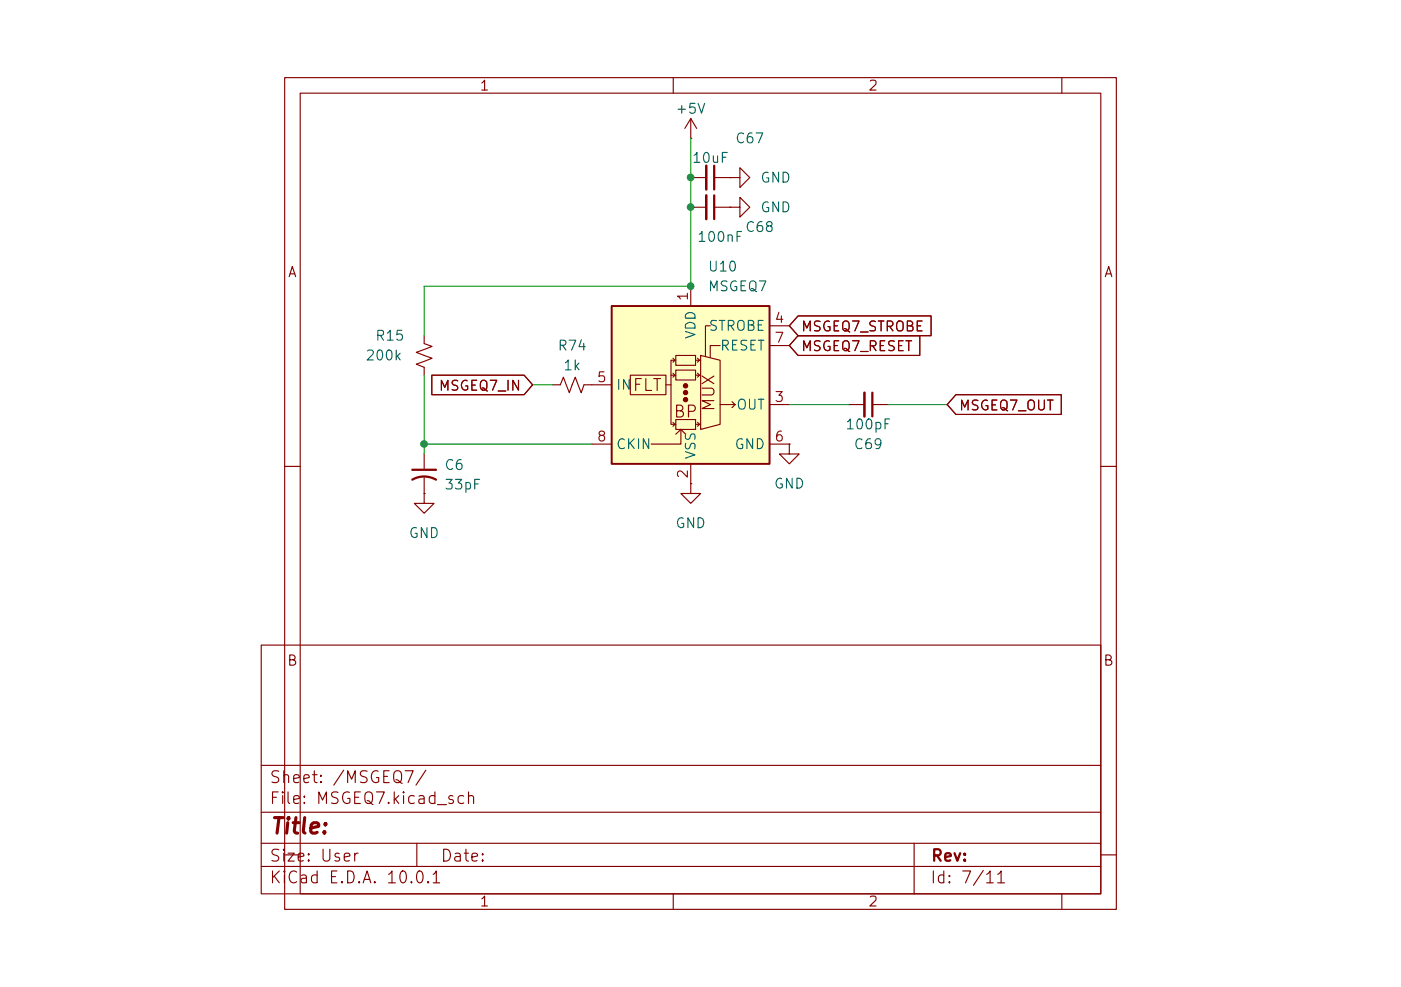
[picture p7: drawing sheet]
(kicad_sch
 (version 20260306)
 (generator "eeschema")
 (generator_version "10.0")
 (paper "User" 127 127)
 (lib_symbols
  (symbol "Audio:MSGEQ7" (exclude_from_sim no) (in_bom yes) (on_board yes)
   (in_pos_files yes)
   (duplicate_pin_numbers_are_jumpers no)
   (property "Reference" "U" (at -2.54 13.97 0) (show_name no) (do_not_autoplace no) (effects (font (size 1.27 1.27)) (justify right)))
   (property "Value" "MSGEQ7" (at -2.54 11.43 0) (show_name no) (do_not_autoplace no) (effects (font (size 1.27 1.27)) (justify right)))
   (property "Footprint" "" (at 0 0 0) (show_name no) (do_not_autoplace no) (hide yes) (effects (font (size 1.27 1.27))))
   (property "Datasheet" "http://mix-sig.com/images/datasheets/MSGEQ7.pdf" (at 0 0 0) (show_name no) (do_not_autoplace no) (hide yes) (effects (font (size 1.27 1.27))))
   (property "Description" "Seven Band Graphic Equalizer, DIP-8/SOIC-8" (at 0 0 0) (show_name no) (do_not_autoplace no) (hide yes) (effects (font (size 1.27 1.27))))
   (symbol "MSGEQ7_0_0"
    (polyline (pts (xy -5.08 -7.62) (xy -1.27 -7.62) (xy -1.27 -5.715)) (stroke (width 0) (type default)) (fill (type none)))
    (polyline (pts (xy -1.905 -6.35) (xy -1.27 -5.715) (xy -0.635 -6.35)) (stroke (width 0) (type default)) (fill (type none)))
    (polyline (pts (xy 2.54 7.62) (xy 1.905 7.62) (xy 1.905 3.683)) (stroke (width 0) (type default)) (fill (type none)))
    (polyline (pts (xy 3.81 5.08) (xy 2.54 5.08) (xy 2.54 3.556)) (stroke (width 0) (type default)) (fill (type none)))
    (text "FLT" (at -5.588 0 0) (effects (font (size 1.524 1.524))))
    (text "BP" (at -0.635 -3.429 0) (effects (font (size 1.524 1.524))))
    (text "MUX" (at 2.286 -1.016 900) (effects (font (size 1.524 1.524)))))
   (symbol "MSGEQ7_0_1"
    (polyline (pts (xy -3.175 0) (xy -2.54 0)) (stroke (width 0) (type default)) (fill (type none)))
    (rectangle (start -3.175 -1.27) (end -7.747 1.27) (stroke (width 0) (type default)) (fill (type none)))
    (polyline (pts (xy -2.54 1.27) (xy -1.905 1.27)) (stroke (width 0) (type default)) (fill (type none)))
    (polyline (pts (xy -2.286 3.429) (xy -2.032 3.175) (xy -2.286 2.921)) (stroke (width 0) (type default)) (fill (type none)))
    (polyline (pts (xy -2.286 1.524) (xy -2.032 1.27) (xy -2.286 1.016)) (stroke (width 0) (type default)) (fill (type none)))
    (polyline (pts (xy -2.286 -4.826) (xy -2.032 -5.08) (xy -2.286 -5.334)) (stroke (width 0) (type default)) (fill (type none)))
    (polyline (pts (xy -1.905 3.175) (xy -2.54 3.175) (xy -2.54 -5.08) (xy -1.905 -5.08)) (stroke (width 0) (type default)) (fill (type none)))
    (rectangle (start -1.905 1.905) (end 0.635 0.635) (stroke (width 0) (type default)) (fill (type none)))
    (rectangle (start -1.905 -4.445) (end 0.635 -5.715) (stroke (width 0) (type default)) (fill (type none)))
    (circle (center -0.635 -0.127) (radius 0.254) (stroke (width 0) (type default)) (fill (type outline)))
    (circle (center -0.635 -1.016) (radius 0.254) (stroke (width 0) (type default)) (fill (type outline)))
    (circle (center -0.635 -1.905) (radius 0.254) (stroke (width 0) (type default)) (fill (type outline)))
    (polyline (pts (xy 0.635 3.175) (xy 1.27 3.175)) (stroke (width 0) (type default)) (fill (type none)))
    (rectangle (start 0.635 2.54) (end -1.905 3.81) (stroke (width 0) (type default)) (fill (type none)))
    (polyline (pts (xy 0.635 1.27) (xy 1.27 1.27)) (stroke (width 0) (type default)) (fill (type none)))
    (polyline (pts (xy 0.635 -5.08) (xy 1.27 -5.08)) (stroke (width 0) (type default)) (fill (type none)))
    (polyline (pts (xy 0.889 3.429) (xy 1.143 3.175) (xy 0.889 2.921)) (stroke (width 0) (type default)) (fill (type none)))
    (polyline (pts (xy 0.889 1.524) (xy 1.143 1.27) (xy 0.889 1.016)) (stroke (width 0) (type default)) (fill (type none)))
    (polyline (pts (xy 0.889 -4.826) (xy 1.143 -5.08) (xy 0.889 -5.334)) (stroke (width 0) (type default)) (fill (type none)))
    (polyline (pts (xy 1.27 3.81) (xy 1.27 -5.715) (xy 3.81 -5.08) (xy 3.81 3.175) (xy 1.27 3.81)) (stroke (width 0) (type default)) (fill (type none)))
    (polyline (pts (xy 3.81 -2.54) (xy 5.715 -2.54)) (stroke (width 0) (type default)) (fill (type none)))
    (polyline (pts (xy 5.715 -2.54) (xy 5.334 -2.159)) (stroke (width 0) (type default)) (fill (type none)))
    (polyline (pts (xy 5.715 -2.54) (xy 5.334 -2.921)) (stroke (width 0) (type default)) (fill (type none)))
    (rectangle (start 10.16 10.16) (end -10.16 -10.16) (stroke (width 0.254) (type default)) (fill (type background))))
   (symbol "MSGEQ7_1_1"
    (pin power_in line (at 0 12.7 270) (length 2.54) (name "VDD" (effects (font (size 1.27 1.27)))) (number "1" (effects (font (size 1.27 1.27)))))
    (pin power_in line (at 0 -12.7 90) (length 2.54) (name "VSS" (effects (font (size 1.27 1.27)))) (number "2" (effects (font (size 1.27 1.27)))))
    (pin output line (at 12.7 -2.54 180) (length 2.54) (name "OUT" (effects (font (size 1.27 1.27)))) (number "3" (effects (font (size 1.27 1.27)))))
    (pin input line (at 12.7 7.62 180) (length 2.54) (name "STROBE" (effects (font (size 1.27 1.27)))) (number "4" (effects (font (size 1.27 1.27)))))
    (pin input line (at -12.7 0 0) (length 2.54) (name "IN" (effects (font (size 1.27 1.27)))) (number "5" (effects (font (size 1.27 1.27)))))
    (pin power_out line (at 12.7 -7.62 180) (length 2.54) (name "GND" (effects (font (size 1.27 1.27)))) (number "6" (effects (font (size 1.27 1.27)))))
    (pin input line (at 12.7 5.08 180) (length 2.54) (name "RESET" (effects (font (size 1.27 1.27)))) (number "7" (effects (font (size 1.27 1.27)))))
    (pin input line (at -12.7 -7.62 0) (length 2.54) (name "CKIN" (effects (font (size 1.27 1.27)))) (number "8" (effects (font (size 1.27 1.27))))))
   (embedded_fonts no))
  (symbol "Device:C_Small"
   (pin_numbers (hide yes))
   (pin_names
    (offset 0.254) (hide yes)) (exclude_from_sim no) (in_bom yes) (on_board yes)
   (in_pos_files yes)
   (duplicate_pin_numbers_are_jumpers no)
   (property "Reference" "C" (at 0.254 1.778 0) (show_name no) (do_not_autoplace no) (effects (font (size 1.27 1.27)) (justify left)))
   (property "Value" "C_Small" (at 0.254 -2.032 0) (show_name no) (do_not_autoplace no) (effects (font (size 1.27 1.27)) (justify left)))
   (property "Footprint" "" (at 0 0 0) (show_name no) (do_not_autoplace no) (hide yes) (effects (font (size 1.27 1.27))))
   (property "Datasheet" "" (at 0 0 0) (show_name no) (do_not_autoplace no) (hide yes) (effects (font (size 1.27 1.27))))
   (property "Description" "Unpolarized capacitor, small symbol" (at 0 0 0) (show_name no) (do_not_autoplace no) (hide yes) (effects (font (size 1.27 1.27))))
   (symbol "C_Small_0_1"
    (polyline (pts (xy -1.524 0.508) (xy 1.524 0.508)) (stroke (width 0.3048) (type default)) (fill (type none)))
    (polyline (pts (xy -1.524 -0.508) (xy 1.524 -0.508)) (stroke (width 0.3302) (type default)) (fill (type none))))
   (symbol "C_Small_1_1"
    (pin passive line (at 0 2.54 270) (length 2.032) (name "" (effects (font (size 1.27 1.27)))) (number "1" (effects (font (size 1.27 1.27)))))
    (pin passive line (at 0 -2.54 90) (length 2.032) (name "" (effects (font (size 1.27 1.27)))) (number "2" (effects (font (size 1.27 1.27))))))
   (embedded_fonts no))
  (symbol "Device:C_Small_US"
   (pin_numbers (hide yes))
   (pin_names
    (offset 0.254) (hide yes)) (exclude_from_sim no) (in_bom yes) (on_board yes)
   (in_pos_files yes)
   (duplicate_pin_numbers_are_jumpers no)
   (property "Reference" "C" (at 0.254 1.778 0) (show_name no) (do_not_autoplace no) (effects (font (size 1.27 1.27)) (justify left)))
   (property "Value" "C_Small_US" (at 0.254 -2.032 0) (show_name no) (do_not_autoplace no) (effects (font (size 1.27 1.27)) (justify left)))
   (property "Footprint" "" (at 0 0 0) (show_name no) (do_not_autoplace no) (hide yes) (effects (font (size 1.27 1.27))))
   (property "Datasheet" "" (at 0 0 0) (show_name no) (do_not_autoplace no) (hide yes) (effects (font (size 1.27 1.27))))
   (property "Description" "capacitor, small US symbol" (at 0 0 0) (show_name no) (do_not_autoplace no) (hide yes) (effects (font (size 1.27 1.27))))
   (symbol "C_Small_US_0_1"
    (polyline (pts (xy -1.524 0.508) (xy 1.524 0.508)) (stroke (width 0.3048) (type default)) (fill (type none)))
    (arc (start -1.524 -0.762) (mid 0 -0.3734) (end 1.524 -0.762) (stroke (width 0.3048) (type default)) (fill (type none))))
   (symbol "C_Small_US_1_1"
    (pin passive line (at 0 2.54 270) (length 2.032) (name "" (effects (font (size 1.27 1.27)))) (number "1" (effects (font (size 1.27 1.27)))))
    (pin passive line (at 0 -2.54 90) (length 2.032) (name "" (effects (font (size 1.27 1.27)))) (number "2" (effects (font (size 1.27 1.27))))))
   (embedded_fonts no))
  (symbol "Device:R_Small_US"
   (pin_numbers (hide yes))
   (pin_names
    (offset 0.254) (hide yes)) (exclude_from_sim no) (in_bom yes) (on_board yes)
   (in_pos_files yes)
   (duplicate_pin_numbers_are_jumpers no)
   (property "Reference" "R" (at 0.762 0.508 0) (show_name no) (do_not_autoplace no) (effects (font (size 1.27 1.27)) (justify left)))
   (property "Value" "R_Small_US" (at 0.762 -1.016 0) (show_name no) (do_not_autoplace no) (effects (font (size 1.27 1.27)) (justify left)))
   (property "Footprint" "" (at 0 0 0) (show_name no) (do_not_autoplace no) (hide yes) (effects (font (size 1.27 1.27))))
   (property "Datasheet" "" (at 0 0 0) (show_name no) (do_not_autoplace no) (hide yes) (effects (font (size 1.27 1.27))))
   (property "Description" "Resistor, small US symbol" (at 0 0 0) (show_name no) (do_not_autoplace no) (hide yes) (effects (font (size 1.27 1.27))))
   (symbol "R_Small_US_1_1"
    (polyline (pts (xy 0 1.524) (xy 1.016 1.143) (xy 0 0.762) (xy -1.016 0.381) (xy 0 0)) (stroke (width 0) (type default)) (fill (type none)))
    (polyline (pts (xy 0 0) (xy 1.016 -0.381) (xy 0 -0.762) (xy -1.016 -1.143) (xy 0 -1.524)) (stroke (width 0) (type default)) (fill (type none)))
    (pin passive line (at 0 2.54 270) (length 1.016) (name "" (effects (font (size 1.27 1.27)))) (number "1" (effects (font (size 1.27 1.27)))))
    (pin passive line (at 0 -2.54 90) (length 1.016) (name "" (effects (font (size 1.27 1.27)))) (number "2" (effects (font (size 1.27 1.27))))))
   (embedded_fonts no))
  (symbol "power:GND"
   (power global)
   (pin_numbers (hide yes))
   (pin_names
    (offset 0) (hide yes)) (exclude_from_sim no) (in_bom yes) (on_board yes)
   (in_pos_files yes)
   (duplicate_pin_numbers_are_jumpers no)
   (property "Reference" "#PWR" (at 0 -6.35 0) (show_name no) (do_not_autoplace no) (hide yes) (effects (font (size 1.27 1.27))))
   (property "Value" "GND" (at 0 -3.81 0) (show_name no) (do_not_autoplace no) (effects (font (size 1.27 1.27))))
   (property "Footprint" "" (at 0 0 0) (show_name no) (do_not_autoplace no) (hide yes) (effects (font (size 1.27 1.27))))
   (property "Datasheet" "" (at 0 0 0) (show_name no) (do_not_autoplace no) (hide yes) (effects (font (size 1.27 1.27))))
   (property "Description" "Power symbol creates a global label with name \"GND\" , ground" (at 0 0 0) (show_name no) (do_not_autoplace no) (hide yes) (effects (font (size 1.27 1.27))))
   (symbol "GND_0_1"
    (polyline (pts (xy 0 0) (xy 0 -1.27) (xy 1.27 -1.27) (xy 0 -2.54) (xy -1.27 -1.27) (xy 0 -1.27)) (stroke (width 0) (type default)) (fill (type none))))
   (symbol "GND_1_1"
    (pin power_in line (at 0 0 270) (length 0) (name "" (effects (font (size 1.27 1.27)))) (number "1" (effects (font (size 1.27 1.27))))))
   (embedded_fonts no))
  (symbol "power:VDC"
   (power global)
   (pin_numbers (hide yes))
   (pin_names
    (offset 0) (hide yes)) (exclude_from_sim no) (in_bom yes) (on_board yes)
   (in_pos_files yes)
   (duplicate_pin_numbers_are_jumpers no)
   (property "Reference" "#PWR" (at 0 -3.81 0) (show_name no) (do_not_autoplace no) (hide yes) (effects (font (size 1.27 1.27))))
   (property "Value" "VDC" (at 0 3.556 0) (show_name no) (do_not_autoplace no) (effects (font (size 1.27 1.27))))
   (property "Footprint" "" (at 0 0 0) (show_name no) (do_not_autoplace no) (hide yes) (effects (font (size 1.27 1.27))))
   (property "Datasheet" "" (at 0 0 0) (show_name no) (do_not_autoplace no) (hide yes) (effects (font (size 1.27 1.27))))
   (property "Description" "Power symbol creates a global label with name \"VDC\"" (at 0 0 0) (show_name no) (do_not_autoplace no) (hide yes) (effects (font (size 1.27 1.27))))
   (symbol "VDC_0_1"
    (polyline (pts (xy -0.762 1.27) (xy 0 2.54)) (stroke (width 0) (type default)) (fill (type none)))
    (polyline (pts (xy 0 2.54) (xy 0.762 1.27)) (stroke (width 0) (type default)) (fill (type none)))
    (polyline (pts (xy 0 0) (xy 0 2.54)) (stroke (width 0) (type default)) (fill (type none))))
   (symbol "VDC_1_1"
    (pin power_in line (at 0 0 90) (length 0) (name "" (effects (font (size 1.27 1.27)))) (number "1" (effects (font (size 1.27 1.27))))))
   (embedded_fonts no)))
 (junction
  (at 62.23 36.83)
  (diameter 0)
  (color 0 0 0 0))
 (junction
  (at 62.23 22.86)
  (diameter 0)
  (color 0 0 0 0))
 (junction
  (at 27.94 57.15)
  (diameter 0)
  (color 0 0 0 0))
 (junction
  (at 62.23 26.67)
  (diameter 0)
  (color 0 0 0 0))
 (wire
  (pts (xy 62.23 26.67) (xy 62.23 36.83))
  (stroke (width 0) (type default)))
 (wire
  (pts (xy 27.94 57.15) (xy 49.53 57.15))
  (stroke (width 0) (type default)))
 (wire
  (pts (xy 27.94 57.15) (xy 27.94 58.42))
  (stroke (width 0) (type default)))
 (wire
  (pts (xy 82.55 52.07) (xy 74.93 52.07))
  (stroke (width 0) (type default)))
 (wire
  (pts (xy 41.91 49.53) (xy 44.45 49.53))
  (stroke (width 0) (type default)))
 (wire
  (pts (xy 62.23 36.83) (xy 27.94 36.83))
  (stroke (width 0) (type default)))
 (wire
  (pts (xy 95.25 52.07) (xy 87.63 52.07))
  (stroke (width 0) (type default)))
 (wire
  (pts (xy 27.94 36.83) (xy 27.94 43.18))
  (stroke (width 0) (type default)))
 (wire
  (pts (xy 27.94 48.26) (xy 27.94 57.15))
  (stroke (width 0) (type default)))
 (wire
  (pts (xy 62.23 22.86) (xy 62.23 26.67))
  (stroke (width 0) (type default)))
 (wire
  (pts (xy 62.23 17.78) (xy 62.23 22.86))
  (stroke (width 0) (type default)))
 (global_label "MSGEQ7_IN"
  (shape input)
  (at 41.91 49.53 180)
  (fields_autoplaced yes)
  (effects (font (size 1.27 1.27)) (justify right))
  (property "Intersheetrefs" "${INTERSHEET_REFS}" (at 28.402 49.53 0) (hide yes) (show_name no) (do_not_autoplace no) (effects (font (size 1.27 1.27)) (justify right))))
 (global_label "MSGEQ7_STROBE"
  (shape input)
  (at 74.93 41.91 0)
  (fields_autoplaced yes)
  (effects (font (size 1.27 1.27)) (justify left))
  (property "Intersheetrefs" "${INTERSHEET_REFS}" (at 93.6993 41.91 0) (hide yes) (show_name no) (do_not_autoplace no) (effects (font (size 1.27 1.27)) (justify left))))
 (global_label "MSGEQ7_OUT"
  (shape input)
  (at 95.25 52.07 0)
  (fields_autoplaced yes)
  (effects (font (size 1.27 1.27)) (justify left))
  (property "Intersheetrefs" "${INTERSHEET_REFS}" (at 110.4513 52.07 0) (hide yes) (show_name no) (do_not_autoplace no) (effects (font (size 1.27 1.27)) (justify left))))
 (global_label "MSGEQ7_RESET"
  (shape input)
  (at 74.93 44.45 0)
  (fields_autoplaced yes)
  (effects (font (size 1.27 1.27)) (justify left))
  (property "Intersheetrefs" "${INTERSHEET_REFS}" (at 92.2478 44.45 0) (hide yes) (show_name no) (do_not_autoplace no) (effects (font (size 1.27 1.27)) (justify left))))
 (symbol
  (lib_id "power:GND")
  (at 67.31 26.67 90)
  (unit 1)
  (body_style 1)
  (exclude_from_sim no)
  (in_bom yes)
  (on_board yes)
  (in_pos_files yes)
  (dnp no)
  (fields_autoplaced yes)
  (property "Reference" "#PWR0117" (at 73.66 26.67 0) (hide yes) (show_name no) (do_not_autoplace no) (effects (font (size 1.27 1.27))))
  (property "Value" "GND" (at 71.12 26.6699 90) (show_name no) (do_not_autoplace no) (effects (font (size 1.27 1.27)) (justify right)))
  (property "Footprint" "" (at 67.31 26.67 0) (hide yes) (show_name no) (do_not_autoplace no) (effects (font (size 1.27 1.27))))
  (property "Datasheet" "" (at 67.31 26.67 0) (hide yes) (show_name no) (do_not_autoplace no) (effects (font (size 1.27 1.27))))
  (property "Description" "Power symbol creates a global label with name \"GND\" , ground" (at 67.31 26.67 0) (hide yes) (show_name no) (do_not_autoplace no) (effects (font (size 1.27 1.27))))
  (pin "1"))
 (symbol
  (lib_id "power:VDC")
  (at 62.23 17.78 0)
  (unit 1)
  (body_style 1)
  (exclude_from_sim no)
  (in_bom yes)
  (on_board yes)
  (in_pos_files yes)
  (dnp no)
  (property "Reference" "#PWR083" (at 62.23 21.59 0) (hide yes) (show_name no) (do_not_autoplace no) (effects (font (size 1.27 1.27))))
  (property "Value" "+5V" (at 62.23 13.97 0) (show_name no) (do_not_autoplace no) (effects (font (size 1.27 1.27))))
  (property "Footprint" "" (at 62.23 17.78 0) (hide yes) (show_name no) (do_not_autoplace no) (effects (font (size 1.27 1.27))))
  (property "Datasheet" "" (at 62.23 17.78 0) (hide yes) (show_name no) (do_not_autoplace no) (effects (font (size 1.27 1.27))))
  (property "Description" "Power symbol creates a global label with name \"VDC\"" (at 62.23 17.78 0) (hide yes) (show_name no) (do_not_autoplace no) (effects (font (size 1.27 1.27))))
  (pin "1"))
 (symbol
  (lib_id "Device:C_Small")
  (at 85.09 52.07 270)
  (unit 1)
  (body_style 1)
  (exclude_from_sim no)
  (in_bom yes)
  (on_board yes)
  (in_pos_files yes)
  (dnp no)
  (property "Reference" "C69" (at 85.09 57.15 90) (show_name no) (do_not_autoplace no) (effects (font (size 1.27 1.27))))
  (property "Value" "100pF" (at 85.09 54.61 90) (show_name no) (do_not_autoplace no) (effects (font (size 1.27 1.27))))
  (property "Footprint" "" (at 85.09 52.07 0) (hide yes) (show_name no) (do_not_autoplace no) (effects (font (size 1.27 1.27))))
  (property "Datasheet" "" (at 85.09 52.07 0) (hide yes) (show_name no) (do_not_autoplace no) (effects (font (size 1.27 1.27))))
  (property "Description" "Unpolarized capacitor, small symbol" (at 85.09 52.07 0) (hide yes) (show_name no) (do_not_autoplace no) (effects (font (size 1.27 1.27))))
  (pin "2")
  (pin "1"))
 (symbol
  (lib_id "Device:C_Small")
  (at 64.77 26.67 270)
  (unit 1)
  (body_style 1)
  (exclude_from_sim no)
  (in_bom yes)
  (on_board yes)
  (in_pos_files yes)
  (dnp no)
  (property "Reference" "C68" (at 71.12 29.21 90) (show_name no) (do_not_autoplace no) (effects (font (size 1.27 1.27))))
  (property "Value" "100nF" (at 66.04 30.48 90) (show_name no) (do_not_autoplace no) (effects (font (size 1.27 1.27))))
  (property "Footprint" "" (at 64.77 26.67 0) (hide yes) (show_name no) (do_not_autoplace no) (effects (font (size 1.27 1.27))))
  (property "Datasheet" "" (at 64.77 26.67 0) (hide yes) (show_name no) (do_not_autoplace no) (effects (font (size 1.27 1.27))))
  (property "Description" "Unpolarized capacitor, small symbol" (at 64.77 26.67 0) (hide yes) (show_name no) (do_not_autoplace no) (effects (font (size 1.27 1.27))))
  (pin "2")
  (pin "1"))
 (symbol
  (lib_id "power:GND")
  (at 27.94 63.5 0)
  (unit 1)
  (body_style 1)
  (exclude_from_sim no)
  (in_bom yes)
  (on_board yes)
  (in_pos_files yes)
  (dnp no)
  (fields_autoplaced yes)
  (property "Reference" "#PWR086" (at 27.94 69.85 0) (hide yes) (show_name no) (do_not_autoplace no) (effects (font (size 1.27 1.27))))
  (property "Value" "GND" (at 27.94 68.58 0) (show_name no) (do_not_autoplace no) (effects (font (size 1.27 1.27))))
  (property "Footprint" "" (at 27.94 63.5 0) (hide yes) (show_name no) (do_not_autoplace no) (effects (font (size 1.27 1.27))))
  (property "Datasheet" "" (at 27.94 63.5 0) (hide yes) (show_name no) (do_not_autoplace no) (effects (font (size 1.27 1.27))))
  (property "Description" "Power symbol creates a global label with name \"GND\" , ground" (at 27.94 63.5 0) (hide yes) (show_name no) (do_not_autoplace no) (effects (font (size 1.27 1.27))))
  (pin "1"))
 (symbol
  (lib_id "power:GND")
  (at 74.93 57.15 0)
  (unit 1)
  (body_style 1)
  (exclude_from_sim no)
  (in_bom yes)
  (on_board yes)
  (in_pos_files yes)
  (dnp no)
  (fields_autoplaced yes)
  (property "Reference" "#PWR085" (at 74.93 63.5 0) (hide yes) (show_name no) (do_not_autoplace no) (effects (font (size 1.27 1.27))))
  (property "Value" "GND" (at 74.93 62.23 0) (show_name no) (do_not_autoplace no) (effects (font (size 1.27 1.27))))
  (property "Footprint" "" (at 74.93 57.15 0) (hide yes) (show_name no) (do_not_autoplace no) (effects (font (size 1.27 1.27))))
  (property "Datasheet" "" (at 74.93 57.15 0) (hide yes) (show_name no) (do_not_autoplace no) (effects (font (size 1.27 1.27))))
  (property "Description" "Power symbol creates a global label with name \"GND\" , ground" (at 74.93 57.15 0) (hide yes) (show_name no) (do_not_autoplace no) (effects (font (size 1.27 1.27))))
  (pin "1"))
 (symbol
  (lib_id "power:GND")
  (at 62.23 62.23 0)
  (unit 1)
  (body_style 1)
  (exclude_from_sim no)
  (in_bom yes)
  (on_board yes)
  (in_pos_files yes)
  (dnp no)
  (fields_autoplaced yes)
  (property "Reference" "#PWR084" (at 62.23 68.58 0) (hide yes) (show_name no) (do_not_autoplace no) (effects (font (size 1.27 1.27))))
  (property "Value" "GND" (at 62.23 67.31 0) (show_name no) (do_not_autoplace no) (effects (font (size 1.27 1.27))))
  (property "Footprint" "" (at 62.23 62.23 0) (hide yes) (show_name no) (do_not_autoplace no) (effects (font (size 1.27 1.27))))
  (property "Datasheet" "" (at 62.23 62.23 0) (hide yes) (show_name no) (do_not_autoplace no) (effects (font (size 1.27 1.27))))
  (property "Description" "Power symbol creates a global label with name \"GND\" , ground" (at 62.23 62.23 0) (hide yes) (show_name no) (do_not_autoplace no) (effects (font (size 1.27 1.27))))
  (pin "1"))
 (symbol
  (lib_id "Device:C_Small_US")
  (at 27.94 60.96 0)
  (unit 1)
  (body_style 1)
  (exclude_from_sim no)
  (in_bom yes)
  (on_board yes)
  (in_pos_files yes)
  (dnp no)
  (fields_autoplaced yes)
  (property "Reference" "C6" (at 30.48 59.8169 0) (show_name no) (do_not_autoplace no) (effects (font (size 1.27 1.27)) (justify left)))
  (property "Value" "33pF" (at 30.48 62.3569 0) (show_name no) (do_not_autoplace no) (effects (font (size 1.27 1.27)) (justify left)))
  (property "Footprint" "" (at 27.94 60.96 0) (hide yes) (show_name no) (do_not_autoplace no) (effects (font (size 1.27 1.27))))
  (property "Datasheet" "" (at 27.94 60.96 0) (hide yes) (show_name no) (do_not_autoplace no) (effects (font (size 1.27 1.27))))
  (property "Description" "capacitor, small US symbol" (at 27.94 60.96 0) (hide yes) (show_name no) (do_not_autoplace no) (effects (font (size 1.27 1.27))))
  (pin "2")
  (pin "1"))
 (symbol
  (lib_id "Device:R_Small_US")
  (at 27.94 45.72 0)
  (unit 1)
  (body_style 1)
  (exclude_from_sim no)
  (in_bom yes)
  (on_board yes)
  (in_pos_files yes)
  (dnp no)
  (property "Reference" "R15" (at 21.59 43.18 0) (show_name no) (do_not_autoplace no) (effects (font (size 1.27 1.27)) (justify left)))
  (property "Value" "200k" (at 20.32 45.72 0) (show_name no) (do_not_autoplace no) (effects (font (size 1.27 1.27)) (justify left)))
  (property "Footprint" "" (at 27.94 45.72 0) (hide yes) (show_name no) (do_not_autoplace no) (effects (font (size 1.27 1.27))))
  (property "Datasheet" "" (at 27.94 45.72 0) (hide yes) (show_name no) (do_not_autoplace no) (effects (font (size 1.27 1.27))))
  (property "Description" "Resistor, small US symbol" (at 27.94 45.72 0) (hide yes) (show_name no) (do_not_autoplace no) (effects (font (size 1.27 1.27))))
  (pin "1")
  (pin "2"))
 (symbol
  (lib_id "power:GND")
  (at 67.31 22.86 90)
  (unit 1)
  (body_style 1)
  (exclude_from_sim no)
  (in_bom yes)
  (on_board yes)
  (in_pos_files yes)
  (dnp no)
  (fields_autoplaced yes)
  (property "Reference" "#PWR0116" (at 73.66 22.86 0) (hide yes) (show_name no) (do_not_autoplace no) (effects (font (size 1.27 1.27))))
  (property "Value" "GND" (at 71.12 22.8599 90) (show_name no) (do_not_autoplace no) (effects (font (size 1.27 1.27)) (justify right)))
  (property "Footprint" "" (at 67.31 22.86 0) (hide yes) (show_name no) (do_not_autoplace no) (effects (font (size 1.27 1.27))))
  (property "Datasheet" "" (at 67.31 22.86 0) (hide yes) (show_name no) (do_not_autoplace no) (effects (font (size 1.27 1.27))))
  (property "Description" "Power symbol creates a global label with name \"GND\" , ground" (at 67.31 22.86 0) (hide yes) (show_name no) (do_not_autoplace no) (effects (font (size 1.27 1.27))))
  (pin "1"))
 (symbol
  (lib_id "Device:R_Small_US")
  (at 46.99 49.53 270)
  (unit 1)
  (body_style 1)
  (exclude_from_sim no)
  (in_bom yes)
  (on_board yes)
  (in_pos_files yes)
  (dnp no)
  (property "Reference" "R74" (at 46.99 44.45 90) (show_name no) (do_not_autoplace no) (effects (font (size 1.27 1.27))))
  (property "Value" "1k" (at 46.99 46.99 90) (show_name no) (do_not_autoplace no) (effects (font (size 1.27 1.27))))
  (property "Footprint" "" (at 46.99 49.53 0) (hide yes) (show_name no) (do_not_autoplace no) (effects (font (size 1.27 1.27))))
  (property "Datasheet" "" (at 46.99 49.53 0) (hide yes) (show_name no) (do_not_autoplace no) (effects (font (size 1.27 1.27))))
  (property "Description" "Resistor, small US symbol" (at 46.99 49.53 0) (hide yes) (show_name no) (do_not_autoplace no) (effects (font (size 1.27 1.27))))
  (pin "1")
  (pin "2"))
 (symbol
  (lib_id "Audio:MSGEQ7")
  (at 62.23 49.53 0)
  (unit 1)
  (body_style 1)
  (exclude_from_sim no)
  (in_bom yes)
  (on_board yes)
  (in_pos_files yes)
  (dnp no)
  (fields_autoplaced yes)
  (property "Reference" "U10" (at 64.3733 34.29 0) (show_name no) (do_not_autoplace no) (effects (font (size 1.27 1.27)) (justify left)))
  (property "Value" "MSGEQ7" (at 64.3733 36.83 0) (show_name no) (do_not_autoplace no) (effects (font (size 1.27 1.27)) (justify left)))
  (property "Footprint" "" (at 62.23 49.53 0) (hide yes) (show_name no) (do_not_autoplace no) (effects (font (size 1.27 1.27))))
  (property "Datasheet" "http://mix-sig.com/images/datasheets/MSGEQ7.pdf" (at 62.23 49.53 0) (hide yes) (show_name no) (do_not_autoplace no) (effects (font (size 1.27 1.27))))
  (property "Description" "Seven Band Graphic Equalizer, DIP-8/SOIC-8" (at 62.23 49.53 0) (hide yes) (show_name no) (do_not_autoplace no) (effects (font (size 1.27 1.27))))
  (pin "7")
  (pin "1")
  (pin "8")
  (pin "4")
  (pin "2")
  (pin "6")
  (pin "3")
  (pin "5"))
 (symbol
  (lib_id "Device:C_Small")
  (at 64.77 22.86 270)
  (unit 1)
  (body_style 1)
  (exclude_from_sim no)
  (in_bom yes)
  (on_board yes)
  (in_pos_files yes)
  (dnp no)
  (property "Reference" "C67" (at 69.85 17.78 90) (show_name no) (do_not_autoplace no) (effects (font (size 1.27 1.27))))
  (property "Value" "10uF" (at 64.77 20.32 90) (show_name no) (do_not_autoplace no) (effects (font (size 1.27 1.27))))
  (property "Footprint" "" (at 64.77 22.86 0) (hide yes) (show_name no) (do_not_autoplace no) (effects (font (size 1.27 1.27))))
  (property "Datasheet" "" (at 64.77 22.86 0) (hide yes) (show_name no) (do_not_autoplace no) (effects (font (size 1.27 1.27))))
  (property "Description" "Unpolarized capacitor, small symbol" (at 64.77 22.86 0) (hide yes) (show_name no) (do_not_autoplace no) (effects (font (size 1.27 1.27))))
  (pin "2")
  (pin "1")))
